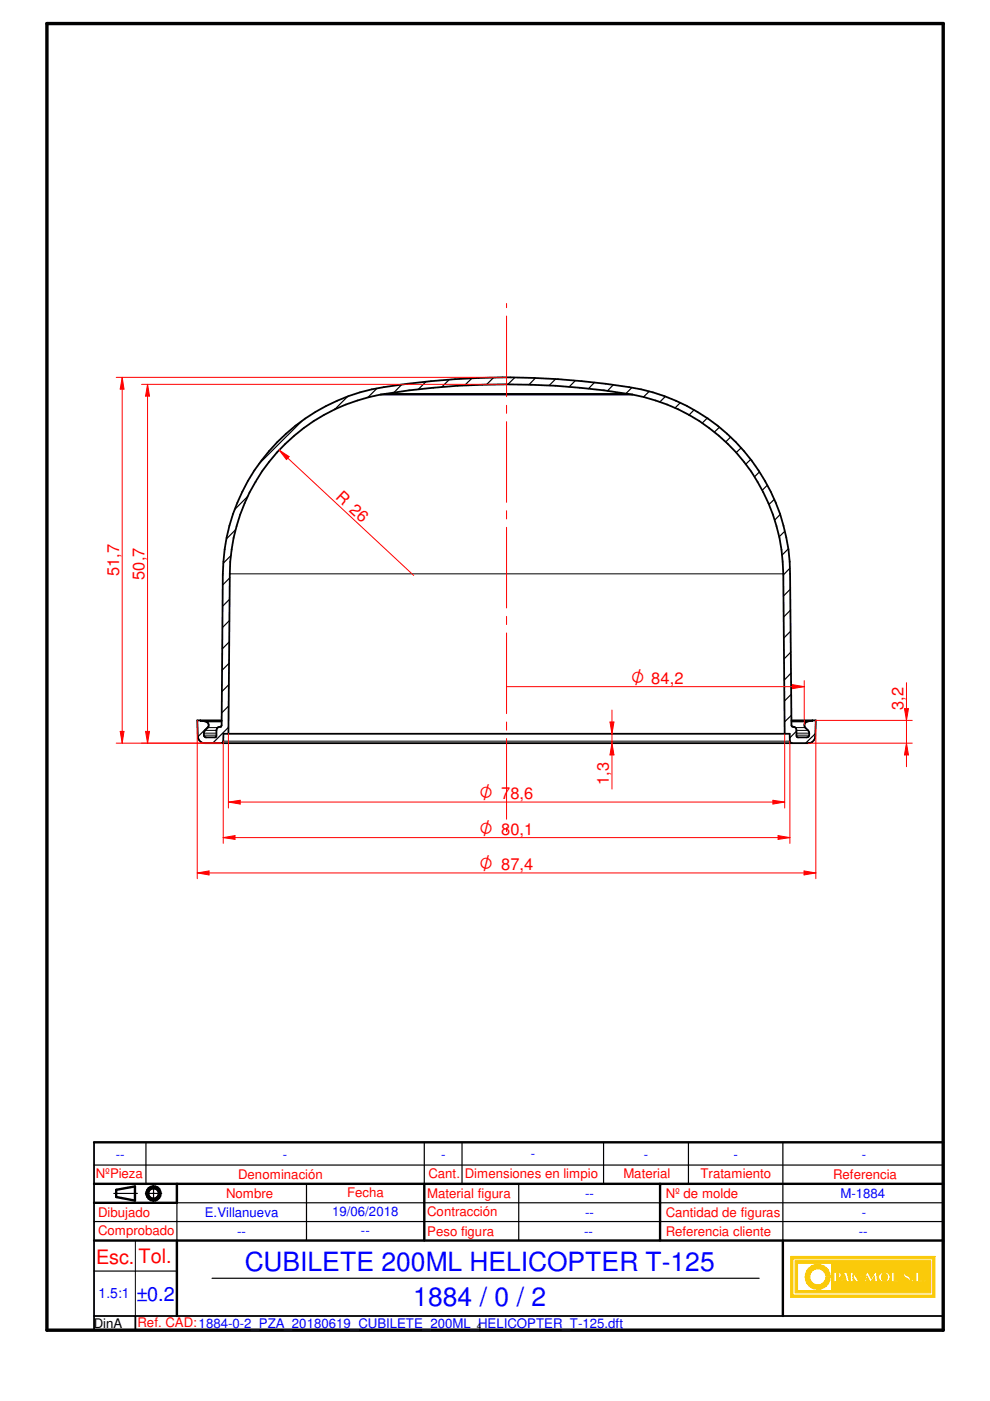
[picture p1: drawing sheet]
<svg xmlns="http://www.w3.org/2000/svg" width="210mm" height="297mm" viewBox="0 0 210 297" stroke-linecap="round" stroke-linejoin="round" font-family="sans-serif">
<path d="M9.9 5h190.1v277h-190.1z" fill="none" stroke="#000" stroke-width=".72"/>
<g fill="none" stroke="#000" stroke-width=".51">
<path d="M19.9 255h17.6M19.9 251h180.1M24.6 252.3v1.5M28.6 251.5v3.1M140 251v12M19.9 263h180.1M166 263v16"/>
<circle cx="32.5" cy="253" r="1.5"/>
<circle cx="32.6" cy="253" r="1.14"/>
</g>
<path d="M19.9 242.2v39.8h180.1v-39.8M19.9 279h180.1M28.7 279v3" fill="none" stroke="#000" stroke-width=".38"/>
<g fill="none" stroke="#000" stroke-width=".25">
<path d="M19.9 247h180.1M19.9 259h180.1M24.1 253h5M30.8 253h3.5M30.9 242.2v8.8M32.6 251.3v3.5M37.5 255v8M65 251v12M98 242.2v8.8M110 251v12M128 242.2v8.8M146 242.2v8.8"/>
<path d="M166 242.2v20.8M19.9 269.5h17.6M45 271h116"/>
</g>
<g fill="#faca0a">
<path d="M167.7 266.4v8.6h30.5v-8.6zM168.1 266.9h29.7v7.7h-29.7z" fill-rule="evenodd"/>
<path d="M168.6 267.3v6.8h28.7v-6.8zM193.1 271.5a.3 .3 0 0 1 .6 0 .3 .3 0 0 1-.6 0zM194.2 269.7h.6v1.9h.8v.2h-1.4zM195.9 271.4l.4-.1v.4l-.3 .1zM169.1 267.8h7.2v5.8h-7.2zM176.8 269.7h.8a.61 .61 0 0 1 .8 .5 .61 .61 0 0 1-.6 .7h-.4v.9h-.6zM179 269.7h.5l.6 2.1h-.6l-.1-.4h-.6l-.2 .4h-.2zM180.3 269.7h.5v.9l.8-.9h.3l-.5 .7 .7 1.4h-.7l-.5-.9-.1 .9h-.5zM182.2 270.6h.8v.2h-.8zM183.7 269.7h.3l.7 1.4 .8-1.4h.3l.3 2.1h-.6l-.1-1.2-.7 1.2h-.2l-.6-1.2-.2 1.2h-.4zM186.4 270.2a1.19 1.19 0 0 1 1.7-.4 1.19 1.19 0 0 1 .3 1.7 1.2 1.2 0 0 1-1.5 .2 1.2 1.2 0 0 1-.5-1.5zM189 269.7h.6v1.9h.8v.2h-1.4zM191.6 270a.73 .73 0 0 1 .8-.3 .73 .73 0 0 1 .6 .6l-.3 .1a.35 .35 0 0 0-.3-.5 .35 .35 0 0 0-.4 .4l.3 .1a.74 .74 0 0 1 .6 1.1 .74 .74 0 0 1-1.2 .1l-.1-.5h.2v.3a.35 .35 0 0 0 .5 .2 .35 .35 0 0 0 .1-.5 .88 .88 0 0 1-.8-1.1z" fill-rule="evenodd"/>
</g>
<g fill="none" stroke="#faca0a" stroke-width=".25">
<path d="M176.8 269.7h.8a.63 .63 0 0 1 .7 .3 .63 .63 0 0 1 0 .8l-.9 .1v.9h-.6zM179 269.7h.5l.6 2.1h-.6l-.1-.4h-.6l-.2 .4h-.2zM180.3 269.7h.5v.9l.8-.9h.3l-.5 .7 .7 1.4h-.7l-.5-.9-.1 .9h-.5zM183.7 269.7h.3l.7 1.4 .8-1.4h.3l.3 2.1h-.6l-.1-1.2-.7 1.2h-.2l-.6-1.2-.2 1.2h-.4zM186.4 270.2a1.19 1.19 0 0 1 1.7-.4 1.19 1.19 0 0 1 .3 1.7 1.2 1.2 0 0 1-1.5 .2 1.2 1.2 0 0 1-.5-1.5zM191.8 271.3h.1M192.2 271.7l-.4-.3v-.3h-.2a.73 .73 0 0 0 .4 .7 .73 .73 0 0 0 .8-.1M192.2 271.7h.1M192.2 269.7l-.4 .2-.2 .4a1.24 1.24 0 0 0 .9 1l.1 .1M192.3 269.7h.1M192.3 269.7l.6 .3 .1 .3-.3 .1a.35 .35 0 0 0-.3-.5 .35 .35 0 0 0-.4 .4l1 .6-.2 .8M192.3 270.4h.1"/>
<path d="M192.6 271.4h.1M192.6 271.4l-.4 .3M192.8 271.7h.1"/>
</g>
<path d="M171.3 269.1a2.65 2.65 0 0 1 2.9-.9 2.65 2.65 0 0 1 1.8 2.4h-.9a1.75 1.75 0 0 0-2.6-1.4 1.75 1.75 0 0 0 0 3 1.75 1.75 0 0 0 2.6-1.4h.9a2.66 2.66 0 0 1-3.6 2.4 2.66 2.66 0 0 1-1.1-4.1z" fill-rule="evenodd" fill="#faca0a"/>
<path d="M171.5 268.9a2.65 2.65 0 0 1 2.8-.7 2.65 2.65 0 0 1 1.7 2.4h-.9a1.74 1.74 0 0 0-2.6-1.4 1.74 1.74 0 0 0 0 3 1.74 1.74 0 0 0 2.6-1.4h.9a2.65 2.65 0 0 1-3.7 2.3 2.65 2.65 0 0 1-.8-4.2z" fill="none" stroke="#faca0a" stroke-width=".25"/>
<path d="M177.4 270l.4 .2v.4l-.3 .2h-.1z" fill-rule="evenodd" fill="#faca0a"/>
<path d="M177.4 270l.4 .2v.4l-.3 .2h-.1z" fill="none" stroke="#faca0a" stroke-width=".25"/>
<path d="M179.1 270.3l.2 .8h-.5z" fill="#faca0a"/>
<path d="M179.1 270.3l.2 .8h-.5z" fill="none" stroke="#faca0a" stroke-width=".25"/>
<path d="M187.1 270.2a.65 .65 0 0 1 .8-.1 .65 .65 0 0 1 .3 .7 .68 .68 0 0 1-.7 .9 .68 .68 0 0 1-.6-.9z" fill-rule="evenodd" fill="#faca0a"/>
<g fill="none" stroke="#faca0a" stroke-width=".25">
<path d="M167.7 266.4h30.5v8.6h-30.5zM168.1 266.9h29.7v7.7h-29.7zM168.6 267.3h28.7v6.8h-28.7zM169.1 267.8h7.2v5.8h-7.2zM182.2 270.6h.8v.2h-.8zM187.2 270l.3-.1a.9 .9 0 0 1 .6 .9 .9 .9 0 0 1-.6 .9 .96 .96 0 0 1-.3-1.7zM189 269.7h.6v1.9h.8v.2h-1.4zM194.2 269.7h.6v1.9h.8v.2h-1.4zM195.9 271.4l.4-.1v.4l-.3 .1z"/>
<circle cx="193.4" cy="271.5" r=".27"/>
</g>
<path d="M19.9 242.2h180.1M24.6 253.8l4 .8M28.6 251.5l-4 .8M37.5 251v4M90 251v12M37.5 263v16" fill="none" stroke="#000" stroke-width=".51"/>
<g fill="none" stroke="#000" stroke-width=".25">
<path d="M64.1 89.2l-9.2 9.2M73.7 84.1l-2.8 2.8M79.9 82.3l-1.9 2M85.2 81.5l-1.7 1.7M90.3 80.9l-1.6 1.6M95.2 80.5l-1.6 1.6M100 80.2l-1.5 1.5M104.6 80.1l-1.4 1.4M109.1 80.1l-1.4 1.4M113.5 80.1l-1.4 1.5M117.8 80.3l-1.4 1.4M122 80.7l-1.4 1.3"/>
<path d="M126.1 81.1l-1.3 1.3M130 81.6l-1.2 1.3M134 82.2l-1.3 1.2M137.7 83l-1.3 1.2M141.1 84.1l-1.2 1.1M144.2 85.4l-1.1 1.1M147.2 86.9l-1.1 1.1M149.9 88.6l-1 1.1M152.5 90.6l-1 1M154.9 92.7l-1 1M157.1 95l-1 1M159.2 97.4l-1.1 1"/>
<path d="M49 117.8l-1.7 1.6M50 112.3l-2 1.9M52.5 105.2l-2.7 2.8M161 100l-1 1.1M162.7 102.9l-1.1 1M164.2 105.9l-1.2 1.1M165.4 109.1l-1.1 1.2M166.4 112.6l-1.2 1.2M167.1 116.4l-1.3 1.3M48.6 136.1l-1.5 1.5M48.6 131.6l-1.4 1.5M48.7 127l-1.5 1.5"/>
<path d="M48.7 122.5l-1.5 1.5M167.5 120.5l-1.4 1.4M167.6 124.9l-1.5 1.5M167.6 129.4l-1.4 1.4M167.6 133.8l-1.4 1.5M167.7 138.3l-1.5 1.4M44.2 153.9l-2.2 2.3M48.4 154.2l-3.3 3.4M48.5 149.7l-1.5 1.5M48.5 145.2l-1.5 1.4M48.6 140.6l-1.5 1.5M167.7 142.7l-1.4 1.5"/>
<path d="M167.8 147.2l-1.5 1.4M167.8 151.6l-1.5 1.5M168.9 155l-1.5 1.5M172.9 155.5l-2.1 2.1M37.5 255h162.5M90 242.2v8.8"/>
</g>
<g fill="none" stroke="#000" stroke-width=".21">
<path d="M48.7 121.7h117.4M43.2 155.4h2.7M43.2 155.9h2.7M43.5 154.9h2.4M43.7 153h3.3M44.1 154.3h2M47.3 157.1h120.2M167.8 153h3.3M168.7 154.3h2M168.9 154.9h2.4M168.9 155.4h2.7M168.9 155.9h2.7"/>
<path d="M28.7 263v16"/>
</g>
<g fill="none" stroke="#000" stroke-width=".38">
<path d="M80.7 83.7h53.4M80.7 83.7a38.9 38.9 0 0 0-32 38l-.3 33.9M81.6 83.5a164.6 164.6 0 0 1 51.6 0M81.6 83.5h51.6M81.6 83.5l-.9 .2M133.2 83.5l.9 .2M134.1 83.7a38.9 38.9 0 0 1 32 38l.3 33.9M42.5 152.7v.2h4.5M43.1 152.9l.6 .1a.76 .76 0 0 1 .4 1.3 1.56 1.56 0 0 0-.8 1.8l.3 .2h2.2l.2-1.9 .7-.3M46.7 154.1l.3-.3 .2-32.1a40.5 40.5 0 0 1 34.2-39.6 162.7 162.7 0 0 1 54.5 .4 40.4 40.4 0 0 1 31.6 39.2l.3 32.1 .3 .3M46.9 157.6l.3-.2 .1-.3 .1-1.5h120l.1 1.5 .1 .3 .3 .2M47 152.7h-5.2l.2 3.5a1.49 1.49 0 0 0 1.4 1.4h128a1.46 1.46 0 0 0 1.4-1.4l.2-3.5h-5.2"/>
<path d="M171.7 152.9l-.6 .1a.76 .76 0 0 0-.4 1.3 1.47 1.47 0 0 1 .8 1.8l-.4 .2h-2.1l-.2-1.9-.7-.3M172.3 152.7v.2h-4.5"/>
</g>
<g fill="#000">
<circle cx="46.7" cy="154.1" r=".19"/>
<circle cx="168.1" cy="154.1" r=".19"/>
</g>
<g fill="none" stroke="#f00" stroke-width=".21">
<path d="M107.4 64.3v.9M107.4 67v17.1M24.6 80h82.8M25.9 80l.4 2.5h-.8zM107.4 85.9v1.7M107.4 89.4v17.1M107.4 108.3v1.7M107.4 111.8v17.1M107.4 130.7v1.7M107.4 134.2v17.1M24.6 157.6h22.3M107.4 153.1v1.7"/>
<path d="M107.4 156.6v17.1M107.4 175.5v.8"/>
</g>
<path d="M25.9 80l.4 2.5h-.8z" fill="#f00"/>
<path d="M25.5 155.1h.8l-.4 2.5z" fill="none" stroke="#f00" stroke-width=".21"/>
<path d="M25.5 155.1h.8l-.4 2.5z" fill="#f00"/>
<path d="M25.9 80v77.6M30 81.5h77.4M31.3 81.5l.4 2.5h-.8zM30 157.6h16.9" fill="none" stroke="#f00" stroke-width=".21"/>
<path d="M31.3 81.5l.4 2.5h-.8z" fill="#f00"/>
<path d="M30.9 155.1h.8l-.4 2.5z" fill="none" stroke="#f00" stroke-width=".21"/>
<path d="M30.9 155.1h.8l-.4 2.5z" fill="#f00"/>
<path d="M31.3 81.5v76.1M48.4 155.6v15.7M166.4 155.6v15.7M48.4 170.1l2.5-.4v.8z" fill="none" stroke="#f00" stroke-width=".21"/>
<path d="M48.4 170.1l2.5-.4v.8z" fill="#f00"/>
<path d="M163.9 169.7l2.5 .4-2.5 .4z" fill="none" stroke="#f00" stroke-width=".21"/>
<path d="M163.9 169.7l2.5 .4-2.5 .4z" fill="#f00"/>
<path d="M47.3 157.1v21.7M167.5 157.1v21.7M47.3 177.6l2.5-.4v.8zM48.4 170.1h118" fill="none" stroke="#f00" stroke-width=".21"/>
<path d="M47.3 177.6l2.5-.4v.8z" fill="#f00"/>
<path d="M165 177.2l2.5 .4-2.5 .4z" fill="none" stroke="#f00" stroke-width=".21"/>
<path d="M165 177.2l2.5 .4-2.5 .4z" fill="#f00"/>
<path d="M41.8 152.7v33.6M173 152.7v33.6M47.3 177.6h120.2M41.8 185.1l2.5-.4v.8z" fill="none" stroke="#f00" stroke-width=".21"/>
<path d="M41.8 185.1l2.5-.4v.8z" fill="#f00"/>
<path d="M170.5 184.7l2.5 .4-2.5 .4z" fill="none" stroke="#f00" stroke-width=".21"/>
<path d="M170.5 184.7l2.5 .4-2.5 .4z" fill="#f00"/>
<path d="M168 145.2l2.5 .4-2.5 .4zM170.5 144.3v9.5M41.8 185.1h131.2" fill="none" stroke="#f00" stroke-width=".21"/>
<path d="M168 145.2l2.5 .4-2.5 .4z" fill="#f00"/>
<path d="M107.4 145.6h63.1M129.3 153.1h.9l-.4 2.5z" fill="none" stroke="#f00" stroke-width=".21"/>
<path d="M129.3 153.1h.9l-.4 2.5z" fill="#f00"/>
<path d="M129.8 157.6l.4 2.5h-.9z" fill="none" stroke="#f00" stroke-width=".21"/>
<path d="M129.8 157.6l.4 2.5h-.9z" fill="#f00"/>
<path d="M129.8 150.5v16.8M171.4 157.6h22M173 152.7h20.4M192.2 157.6l.4 2.5h-.8z" fill="none" stroke="#f00" stroke-width=".21"/>
<path d="M192.2 157.6l.4 2.5h-.8z" fill="#f00"/>
<path d="M191.8 150.2h.8l-.4 2.5z" fill="none" stroke="#f00" stroke-width=".21"/>
<path d="M191.8 150.2h.8l-.4 2.5z" fill="#f00"/>
<path d="M59.2 95.4l28.5 26.6M59.2 95.4l2.1 1.4-.6 .7zM192.2 144.7v17.9" fill="none" stroke="#f00" stroke-width=".21"/>
<path d="M59.2 95.4l2.1 1.4-.6 .7z" fill="#f00"/>
<g font-size="5.6" fill="#00f">
<text x="51.9" y="269.4">CUBILETE 200ML HELICOPTER T-125</text>
<text x="87.6" y="276.9">1884 / 0 / 2</text>
</g>
<g font-size="4.2" fill="#f00">
<text x="20.4" y="267.9">Esc.</text>
<text x="29.3" y="267.9">Tol.</text>
</g>
<text font-size="4.2" fill="#00f" x="28.9" y="275.8">±0.2</text>
<g font-size="3.9" fill="#f00">
<text x="133.8" y="144.9">O 84,2</text>
<text x="101.7" y="169.5">O 78,6</text>
<text x="101.7" y="177">O 80,1</text>
<text x="101.7" y="184.4">O 87,4</text>
</g>
<g font-size="3.5" fill="#f00">
<text x="71" y="105.6" transform="rotate(43 71 105.6)">R 26</text>
<text x="25.3" y="122.2" transform="rotate(-90 25.3 122.2)">51,7</text>
<text x="30.6" y="122.9" transform="rotate(-90 30.6 122.9)">50,7</text>
<text x="191.6" y="150.5" transform="rotate(-90 191.6 150.5)">3,2</text>
<text x="129.1" y="166.4" transform="rotate(-90 129.1 166.4)">1,3</text>
</g>
<text font-size="3" fill="#00f" x="20.9" y="275.3">1.5:1</text>
<g font-size="2.8" fill="#00f">
<text x="24.6" y="245.7">--</text>
<text x="60" y="245.7">-</text>
<text x="93.5" y="245.7">-</text>
<text x="112.5" y="245.6">-</text>
<text x="136.5" y="245.7">-</text>
<text x="155.5" y="245.7">-</text>
<text x="182.7" y="245.7">-</text>
<text x="43.4" y="258">E.Villanueva</text>
<text x="70.4" y="257.9">19/06/2018</text>
<text x="124" y="254">--</text>
<text x="124" y="258">--</text>
<text x="178.2" y="254">M-1884</text>
<text x="182.8" y="257.9">-</text>
<text x="50.3" y="262">--</text>
<text x="76.5" y="261.9">--</text>
<text x="123.8" y="262">--</text>
<text x="182.1" y="262.1">--</text>
</g>
<g font-size="2.8" fill="#f00">
<text x="20.3" y="249.7">NºPieza</text>
<text x="50.5" y="250">Denominación</text>
<text x="90.8" y="249.7">Cant.</text>
<text x="98.6" y="249.7">Dimensiones en limpio</text>
<text x="132.2" y="249.7">Material</text>
<text x="148.5" y="249.7">Tratamiento</text>
<text x="176.7" y="250">Referencia</text>
<text x="20.8" y="257.9">Dibujado</text>
<text x="47.9" y="254">Nombre</text>
<text x="73.6" y="253.8">Fecha</text>
<text x="90.6" y="253.9">Material figura</text>
<text x="90.6" y="257.9">Contracción</text>
<text x="141.1" y="254">Nº de molde</text>
<text x="141.1" y="257.9">Cantidad de figuras</text>
<text x="20.8" y="261.9">Comprobado</text>
<text x="90.6" y="262">Peso figura</text>
<text x="141.1" y="262">Referencia cliente</text>
<text x="29.2" y="281.4">Ref. CAD:1884-0-2_PZA_20180619_CUBILETE_200ML_HELICOPTER_T-125.dft</text>
</g>
<text font-size="2.8" x="19.9" y="281.5">DinA</text>
<text font-size="1.7" x="101.1" y="281.7">4</text>
</svg>
